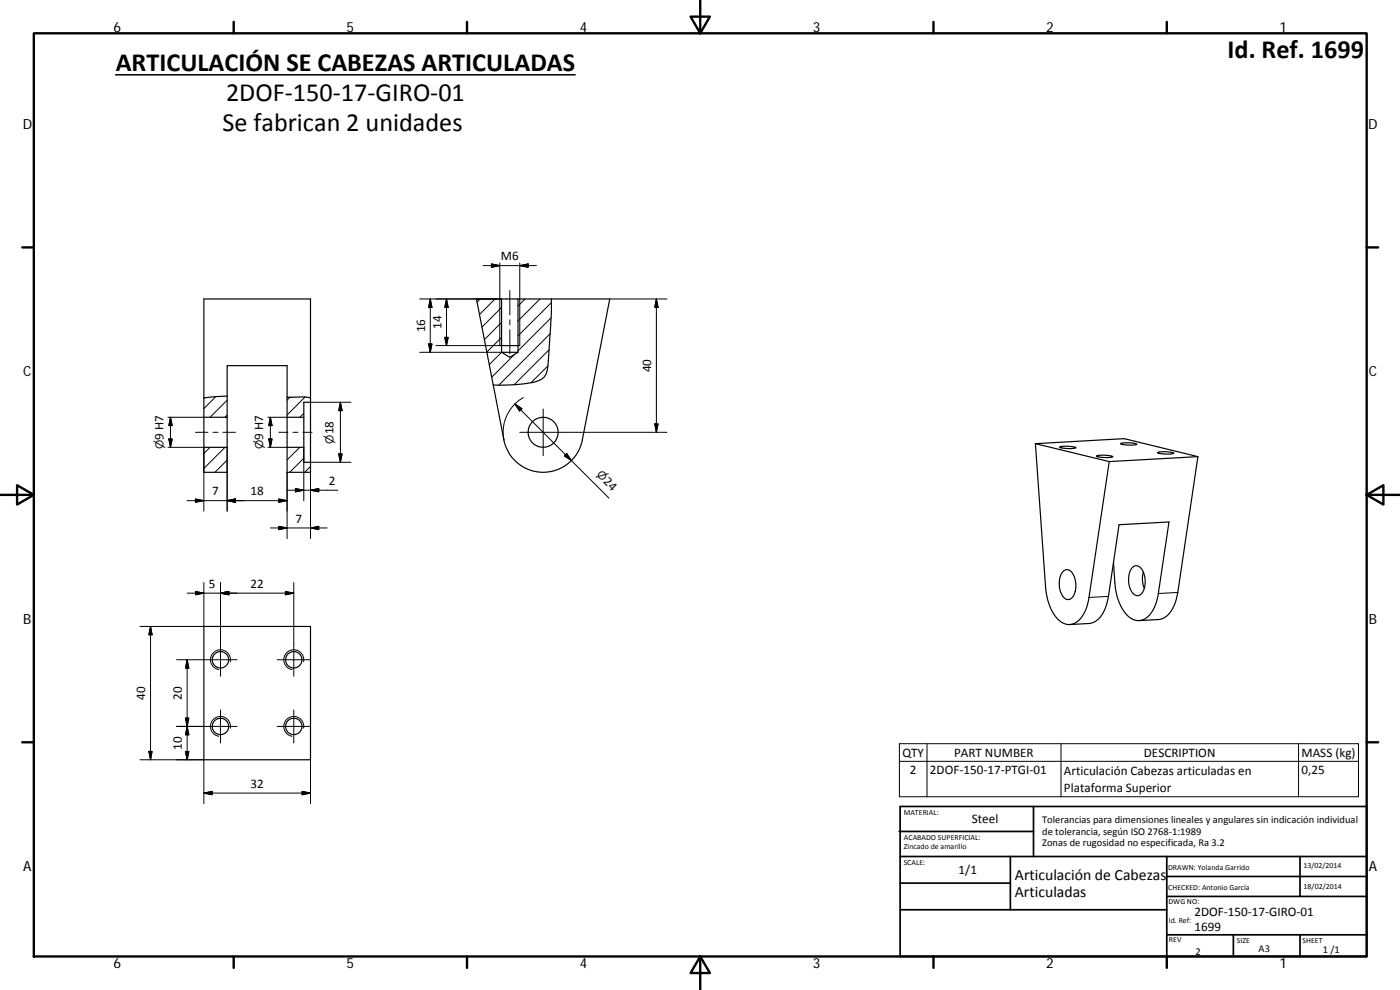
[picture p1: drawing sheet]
<svg xmlns="http://www.w3.org/2000/svg" width="420mm" height="297mm" viewBox="0 0 420 297" stroke-linecap="round" stroke-linejoin="round" font-family="sans-serif">
<g fill="none" stroke="#000" stroke-width=".36">
<path d="M150.5 89.7h-7.5l5 25.8M150.5 89.7h5M150.5 89.7v16M155.5 89.7h27.5l-8.2 42.3a12 12 0 0 1-11.8 9.7 12 12 0 0 1-11.8-9.7l-3.2-16.5M155.5 89.7v16M165.5 89.7v4.3l-.7 10.9a20.9 20.9 0 0 1-1.2 7.8 7.4 7.4 0 0 1-5.7 2.4l-4.6 .4h-5.3M68.2 118.9v6.3M68.2 118.9l-7 .5M68.2 118.9v-9.2h18v15.5M86.2 119.2l5.3-.1 1.7 .3M150 103.7h6M150.5 105.7l2.5 1.5 2.5-1.5"/>
<path d="M150.5 105.7h5M61.2 134.2v7.5h7v-7.5M61.2 134.2h7M61.2 125.2h7M61.2 125.2v9M68.2 125.2v9M86.2 134.2h5M86.2 125.2h5M86.2 125.2v9M86.2 134.2v7.5h7v-3M91.2 125.2v9M91.2 134.2v4.5h2"/>
<path d="M93.2 120.7v18M93.2 120.7v-31h-32v35.5M93.2 120.7h-2v4.5M310.7 133.1l3.1 43a14.3 14.3 0 0 0 4.5 10.4 4.3 4.3 0 0 0 6.6-1.8 13.8 13.8 0 0 0 1.9-5.4l6.1-40.8M310.7 133.1l22.2 5.4M310.7 133.1l26.7-1.5 22.1 5.4M318 134.1a9.1 9.1 0 0 1 4.9 .2 9.6 9.6 0 0 1-4.9-.2zM329 136.8a9 9 0 0 1 5 .2 9.1 9.1 0 0 1-5-.2zM336.3 133.1a8.3 8.3 0 0 1 4.9 .3 9.5 9.5 0 0 1-4.9-.3zM347.4 135.8a8.9 8.9 0 0 1 4.9 .2 8.4 8.4 0 0 1-4.9-.2zM359.5 137l-26.6 1.5M359.5 137l-6 40.8a9.9 9.9 0 0 1-4.5 7.8l-1.3 .3-5.8 .3"/>
<path d="M319 171.5a1.79 1.79 0 0 1 3 .7 6.5 6.5 0 0 1-.5 7.4 1.92 1.92 0 0 1-2.9-1.4 6.9 6.9 0 0 1 .4-6.7zM334.2 168.8l.4 6.1a14.3 14.3 0 0 0 4.5 10.5 4.4 4.4 0 0 0 6.6-1.8 13.5 13.5 0 0 0 1.9-5.5l3.2-21.5-15 .8-3.1 21.5a10 10 0 0 1-4.5 7.8l-1.3 .4-5.9 .3M339.8 170.3a1.75 1.75 0 0 1 3 .7 6.5 6.5 0 0 1-.5 7.4 2.14 2.14 0 0 1-3.1-1.8 6.7 6.7 0 0 1 .6-6.3zM343.1 171.7a7.9 7.9 0 0 0 .3 4.9M61.2 188h32v40h-32z"/>
<circle cx="163" cy="129.7" r="4.5"/>
<circle cx="66.2" cy="198" r="2.45"/>
<circle cx="88.2" cy="198" r="2.46"/>
<circle cx="66.2" cy="218" r="2.45"/>
<circle cx="88.2" cy="218" r="2.46"/>
</g>
<g fill="none" stroke="#000" stroke-width=".3">
<path d="M145 79.7h16M147.5 79.2l2.5 .5-2.5 .5zM150 78.9v24.8h-19.2M156 79.7l2.5-.5v1zM156 78.9v24.8M126 89.7h24.5M129.1 89.7l.5 2.5h-1zM129.1 89.7v16M134 89.7v14M134 89.7l.5 2.5h-1zM144.1 89.7l-.9 .9M148.6 89.7l-4.7 4.7"/>
<path d="M150.5 92.2l-5.9 5.9M150.5 96.7l-5.1 5.2M153 87.2v7.3M153 95.9v1.6M153 99v7.2M157.6 89.7l-2.1 2.1M162.1 89.7l-6.6 6.6M165.4 95.4l-9.9 9.9M165.5 90.8l-10 10M183 89.7h17.2M197 89.7v40M197 89.7l.5 2.5h-1z"/>
<path d="M64.8 119l-3.6 3.6M87 119.2l-.8 .8M91.6 119.1l-5.4 5.4M126 105.7h24.5l-3.7 3.7M128.6 103.2h1l-.5 2.5zM133.5 101.2h1l-.5 2.5zM150.5 101.2l-4.4 4.5M154.4 106.3l-6.8 6.9M157 119.3a12 12 0 0 0-5.8 12.7M164.4 109.8l-5 5M164.8 104.9l-10.5 10.5M165.1 100.1l-15.4 15.4"/>
<path d="M50.4 134.2h10.8v19.2M50.4 125.2h10.8M50.7 131.7h1l-.5 2.5zM51.2 125.2v9M51.2 125.2l.5 2.5h-1zM58.7 129.7h3.7M63 134.2l-1.8 1.9M63.9 129.7h1.5M66.9 129.7h3.8M67.5 134.2l-6.3 6.4M68.2 138l-3.7 3.7M68.2 120.1l-5.2 5.1"/>
<path d="M68.2 124.6l-.7 .6M68.2 134.2v19.2M80.4 134.2h5.8M80.4 125.2h5.8M80.7 131.7h.9l-.5 2.5zM81.1 125.2v9M81.1 125.2l.5 2.5h-.9zM83.7 129.7h2.7M87.9 129.7h1.5M90 134.2l-3.8 3.8M90.9 129.7h2.8M91.2 124l-1.2 1.2"/>
<path d="M91.2 137.5l-4.2 4.2M91.2 134.2v16.1M93.2 140l-1.8 1.7M93.2 120.7h12.1M101.7 136.2h1l-.5 2.5zM102.2 120.7v18M102.2 120.7l.5 2.5h-1zM105.3 138.7h-12.1v22.9M154.5 121.2l2.1 1.4-.7 .7zM154.5 121.2l28.2 28.3M156 129.7h44.2M163 122.7v14"/>
<path d="M170.1 136.1l1.4 2.1-2.1-1.4zM196.5 127.2h1l-.5 2.5zM56.2 150.2h30M58.7 149.7l2.5 .5-2.5 .5zM68.2 150.2l2.5-.5v1zM81.2 158.4h17M83.7 149.7l2.5 .5-2.5 .5zM83.7 157.9l2.5 .5-2.5 .5zM86.2 141.7v19.9M86.2 147.1h15.2M88.7 146.6l2.5 .5-2.5 .5zM93.2 158.4l2.5-.5v1z"/>
<path d="M93.2 147.1l2.5-.5v1zM56.2 178h32M58.7 177.5l2.5 .5-2.5 .5zM61.2 174.8v13.2h-19.2M66.2 174.8v28.1M66.2 178l2.5-.5v1zM85.7 177.5l2.5 .5-2.5 .5zM88.2 174.8v28.1M332.7 178.9l-5.9 .4M353.5 177.8l-5.9 .3M45.2 188v40M45.2 188l.4 2.5h-.9z"/>
<path d="M53 198h18.1M56.2 198v30M56.2 198l.5 2.4h-1zM69.1 198.5a3 3 0 0 0-2.4-3.5 3 3 0 0 0-3.5 2.4 3 3 0 0 0 2.4 3.5M83.2 198h9.9M91.1 198.5a3 3 0 0 0-2.4-3.5 3 3 0 0 0-3.5 2.4 3 3 0 0 0 2.4 3.5M53 218h18.1M55.7 215.5h1l-.5 2.5zM56.2 218l.5 2.5h-1zM66.2 213v9.9M69.1 218.5a3 3 0 0 0-2.4-3.5 3 3 0 0 0-3.5 2.4 3 3 0 0 0 2.4 3.5M83.2 218h9.9"/>
<path d="M88.2 213v9.9M91.1 218.5a2.99 2.99 0 0 0-2.4-3.5 2.99 2.99 0 0 0-3.5 2.5 2.99 2.99 0 0 0 2.4 3.4M42 228h19.2v13.1M44.7 225.5h.9l-.4 2.5zM55.7 225.5h1l-.5 2.5zM61.2 238l2.5-.6v1.1zM61.2 238h32M90.7 237.4l2.5 .6-2.5 .5zM93.2 228v13.1M269.9 223.1h137.8v16h-137.8zM269.9 228.4h137.8M278.2 223.1v16"/>
<path d="M318.4 223.1v16M389.7 223.1v16"/>
</g>
<g fill="none" stroke="#000" stroke-width=".71">
<path d="M10.1 10h400.1v277h-400.1zM70.1 6.6v3.4M140.2 6.6v3.4M207.3 5h5.8l-2.9 5zM210.2 0v10M280.2 6.6v3.4M350.2 6.6v3.4M6.7 74.2h3.4M410.2 74.2h3.4M.2 148.5h9.9M5.1 145.6l5 2.9-5 2.9zM410.2 148.5l5-2.9v5.8z"/>
<path d="M410.2 148.5h9.9M6.7 222.7h3.4M410.2 222.7h3.4M70.1 287v3.4M140.2 287v3.4M210.2 287l2.9 5h-5.8zM210.2 287v10M280.2 287v3.4M350.2 287v3.4"/>
</g>
<g fill="none" stroke="#000" stroke-width=".51">
<path d="M269.8 249.5h40.4M270.1 257h140.1M270.1 242h140.1v45h-140.1zM303.2 257v16M310.2 242v15M350.2 257v30M390.2 257v12M270.1 273h80.1M270.1 265h33.1M350.2 269h60M350.2 263h60M350.2 280.5h60"/>
<path d="M370.2 280.5v6.5M390.2 280.5v6.5"/>
</g>
<g fill="#000" stroke="#000" stroke-width=".3">
<path d="M156 79.7l2.5-.5v1zM129.1 89.7l.5 2.5h-1zM134 89.7l.5 2.5h-1zM147.5 79.2l2.5 .5-2.5 .5zM197 89.7l.5 2.5h-1zM128.6 103.2h1l-.5 2.5zM133.5 101.2h1l-.5 2.5zM50.7 131.7h1l-.5 2.5zM51.2 125.2l.5 2.5h-1zM80.7 131.7h.9l-.5 2.5zM81.1 125.2l.5 2.5h-.9zM101.7 136.2h1l-.5 2.5z"/>
<path d="M102.2 120.7l.5 2.5h-1zM154.5 121.2l2.1 1.4-.7 .7zM170.1 136.1l1.4 2.1-2.1-1.4zM196.5 127.2h1l-.5 2.5zM58.7 149.7l2.5 .5-2.5 .5zM68.2 150.2l2.5-.5v1zM83.7 149.7l2.5 .5-2.5 .5zM83.7 157.9l2.5 .5-2.5 .5zM88.7 146.6l2.5 .5-2.5 .5zM93.2 158.4l2.5-.5v1zM93.2 147.1l2.5-.5v1zM58.7 177.5l2.5 .5-2.5 .5z"/>
<path d="M66.2 178l2.5-.5v1zM85.7 177.5l2.5 .5-2.5 .5zM45.2 188l.4 2.5h-.9zM55.7 215.5h1l-.5 2.5zM56.2 198l.5 2.4h-1zM44.7 225.5h.9l-.4 2.5zM55.7 225.5h1l-.5 2.5zM56.2 218l.5 2.5h-1zM61.2 238l2.5-.6v1.1zM90.7 237.4l2.5 .6-2.5 .5z"/>
</g>
<path d="M34.7 22.4h137.9" fill="none" stroke="#000" stroke-width=".46"/>
<g font-size="7.9">
<text x="368.4" y="17.3">Id. Ref. 1699</text>
<text x="34.7" y="21.3">ARTICULACIÓN SE CABEZAS ARTICULADAS</text>
<text x="67.8" y="30.3">2DOF‐150‐17‐GIRO‐01</text>
<text x="66.7" y="39.3">Se fabrican 2 unidades</text>
</g>
<g font-size="4.7">
<text x="304.6" y="263.9">Articulación de Cabezas</text>
<text x="304.6" y="269.3">Articuladas</text>
</g>
<g font-size="4.2">
<text x="34" y="9.6">6</text>
<text x="104" y="9.6">5</text>
<text x="174" y="9.6">4</text>
<text x="244" y="9.6">3</text>
<text x="314" y="9.6">2</text>
<text x="384" y="9.6">1</text>
<text x="6.8" y="38.7">D</text>
<text x="410.6" y="38.7">D</text>
<text x="7" y="112.9">C</text>
<text x="410.8" y="112.9">C</text>
<text x="7" y="187.1">B</text>
<text x="410.8" y="187.1">B</text>
<text x="7" y="261.3">A</text>
<text x="410.8" y="261.3">A</text>
<text x="34" y="290.4">6</text>
<text x="104" y="290.4">5</text>
<text x="174" y="290.4">4</text>
<text x="244" y="290.4">3</text>
<text x="314" y="290.4">2</text>
<text x="384" y="290.4">1</text>
</g>
<g font-size="3.9">
<text x="150.3" y="78.1">M6</text>
<text x="127.6" y="99.7" transform="rotate(-90 127.6 99.7)">16</text>
<text x="132.5" y="98.7" transform="rotate(-90 132.5 98.7)">14</text>
<text x="195.4" y="111.7" transform="rotate(-90 195.4 111.7)">40</text>
<text x="49" y="132" transform="rotate(-90 49 132)">9 H7</text>
<text x="79" y="132" transform="rotate(-90 79 132)">9 H7</text>
<text x="100" y="130.3" transform="rotate(-90 100 130.3)">18</text>
<text x="63.7" y="148.7">7</text>
<text x="75.2" y="148.6">18</text>
<text x="98.6" y="145.6">2</text>
<text x="180.9" y="144.6" transform="rotate(45 180.9 144.6)">24</text>
<text x="88.7" y="156.9">7</text>
<text x="62.7" y="176.4">5</text>
<text x="75.2" y="176.4">22</text>
<text x="43.6" y="210" transform="rotate(-90 43.6 210)">40</text>
<text x="54.6" y="210" transform="rotate(-90 54.6 210)">20</text>
<text x="54.6" y="224.9" transform="rotate(-90 54.6 224.9)">10</text>
<text x="270.8" y="227">QTY</text>
<text x="286.3" y="227">PART NUMBER</text>
<text x="343.3" y="227">DESCRIPTION</text>
<text x="390.6" y="227.1">MASS (kg)</text>
<text x="273" y="232.3">2</text>
<text x="279.1" y="232.3">2DOF‐150‐17‐PTGI‐01</text>
<text x="319.3" y="232.4">Articulación Cabezas articuladas en</text>
<text x="390.6" y="232.3">0,25</text>
<text x="75.2" y="236.4">32</text>
<text x="319.3" y="237.7">Plataforma Superior</text>
<text x="291.7" y="247.1">Steel</text>
<text x="287.7" y="262.2">1/1</text>
<text x="358.5" y="274.9">2DOF‐150‐17‐GIRO‐01</text>
<text x="358.5" y="279.4">1699</text>
</g>
<text font-size="3.3" x="178.9" y="142.6" transform="rotate(45 178.9 142.6)">⌀</text>
<g font-size="3.2">
<text x="49" y="134.8" transform="rotate(-90 49 134.8)">⌀</text>
<text x="79" y="134.8" transform="rotate(-90 79 134.8)">⌀</text>
<text x="100" y="133.1" transform="rotate(-90 100 133.1)">⌀</text>
</g>
<g font-size="3.1">
<text x="312.8" y="246.8">Tolerancias para dimensiones lineales y angulares sin indicación individual</text>
<text x="312.8" y="250.4">de tolerancia, según ISO 2768‐1:1989</text>
<text x="312.8" y="254">Zonas de rugosidad no especificada, Ra 3.2</text>
<text x="358.7" y="286.4">2</text>
<text x="377.7" y="285.6">A3</text>
<text x="397" y="285.9">1 /1</text>
</g>
<g font-size="2.4">
<text x="271.2" y="244.4">MATERIAL:</text>
<text x="271.3" y="251.9">ACABADO SUPERFICIAL:</text>
<text x="271.3" y="254.6">Zincado de amarillo</text>
<text x="271.2" y="259.7">SCALE:</text>
<text x="350.6" y="260.9">DRAWN: Yolanda Garrido</text>
<text x="391.2" y="260.6">13/02/2014</text>
<text x="350.6" y="267">CHECKED: Antonio García</text>
<text x="391.2" y="266.6">18/02/2014</text>
<text x="350.7" y="271.4">DWG NO:</text>
<text x="350.8" y="276.8">Id. Ref:</text>
<text x="350.8" y="282.8">REV</text>
<text x="371.2" y="282.9">SIZE</text>
<text x="390.9" y="282.9">SHEET</text>
</g>
</svg>
